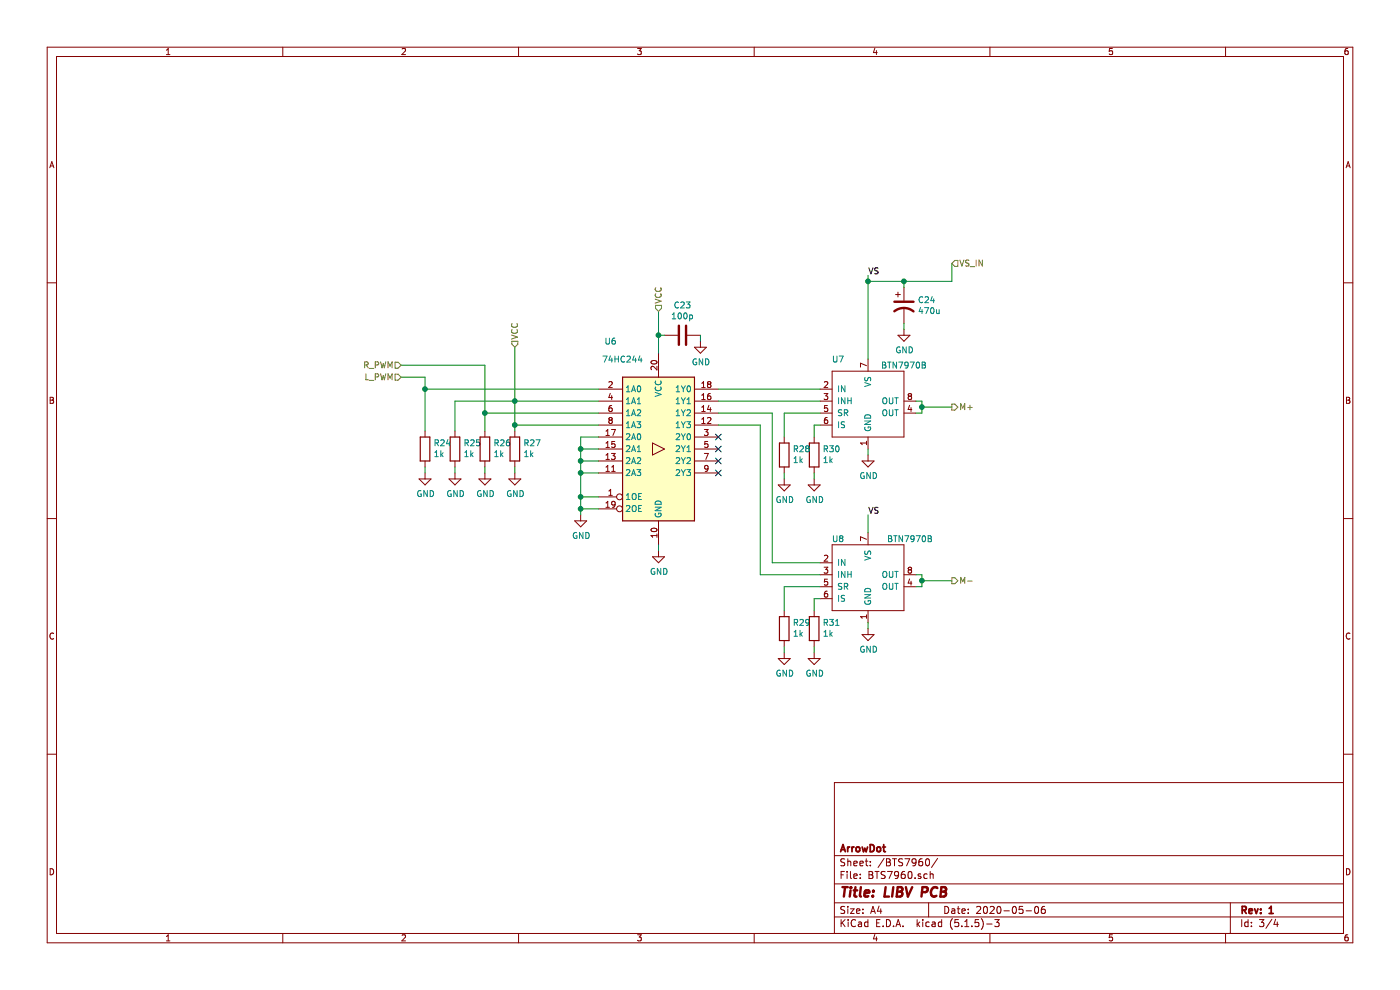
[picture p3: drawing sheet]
EESchema Schematic File Version 4
EELAYER 30 0
EELAYER END
$Descr A4 11693 8268
encoding utf-8
Sheet 3 4
Title "LIBV PCB"
Date "2020-05-06"
Rev "1"
Comp "ArrowDot"
Comment1 ""
Comment2 ""
Comment3 ""
Comment4 ""
$EndDescr
$Comp
L 74xx:74HC244 U6
U 1 1
P 5500 3750
F 0 "U6" H 5100 4650 50  0000 C CNN
F 1 "74HC244" H 5200 4500 50  0000 C CNN
F 2 "Package_SO:SO-20_12.8x7.5mm_P1.27mm" H 5500 3750 50  0001 C CNN
F 3 "https://assets.nexperia.com/documents/data-sheet/74HC_HCT244.pdf" H 5500 3750 50  0001 C CNN
	1    5500 3750
	1    0    0    -1  
$EndComp
$Comp
L My_Symbol:BTN7970B U7
U 1 1
P 7250 3400
F 0 "U7" H 7000 3800 50  0000 C CNN
F 1 "BTN7970B" H 7550 3750 50  0000 C CNN
F 2 "Package_TO_SOT_SMD:TO-263-7_TabPin8" H 7250 3400 50  0001 C CNN
F 3 "" H 7250 3400 50  0001 C CNN
	1    7250 3400
	1    0    0    -1  
$EndComp
Text HLabel 5500 2600 1    50   Input ~ 0
VCC
$Comp
L Device:C C23
U 1 1
P 5700 2800
F 0 "C23" V 5448 2800 50  0000 C CNN
F 1 "100p" V 5539 2800 50  0000 C CNN
F 2 "Capacitor_SMD:C_0603_1608Metric" H 5738 2650 50  0001 C CNN
F 3 "~" H 5700 2800 50  0001 C CNN
	1    5700 2800
	0    1    1    0   
$EndComp
$Comp
L power:GND #PWR0139
U 1 1
P 5850 2850
F 0 "#PWR0139" H 5850 2600 50  0001 C CNN
F 1 "GND" H 5855 2677 50  0000 C CNN
F 2 "" H 5850 2850 50  0001 C CNN
F 3 "" H 5850 2850 50  0001 C CNN
	1    5850 2850
	1    0    0    -1  
$EndComp
Wire Wire Line
	5500 2600 5500 2800
Wire Wire Line
	5550 2800 5500 2800
Connection ~ 5500 2800
Wire Wire Line
	5500 2800 5500 2950
Wire Wire Line
	5850 2800 5850 2850
$Comp
L power:GND #PWR0140
U 1 1
P 4850 4300
F 0 "#PWR0140" H 4850 4050 50  0001 C CNN
F 1 "GND" H 4855 4127 50  0000 C CNN
F 2 "" H 4850 4300 50  0001 C CNN
F 3 "" H 4850 4300 50  0001 C CNN
	1    4850 4300
	1    0    0    -1  
$EndComp
Wire Wire Line
	5000 3650 4850 3650
Wire Wire Line
	4850 3650 4850 3750
Wire Wire Line
	5000 4150 4850 4150
Connection ~ 4850 4150
Wire Wire Line
	4850 4150 4850 4250
Wire Wire Line
	5000 4250 4850 4250
Connection ~ 4850 4250
Wire Wire Line
	4850 4250 4850 4300
Wire Wire Line
	5000 3950 4850 3950
Connection ~ 4850 3950
Wire Wire Line
	4850 3950 4850 4150
Wire Wire Line
	5000 3850 4850 3850
Connection ~ 4850 3850
Wire Wire Line
	4850 3850 4850 3950
Wire Wire Line
	4850 3750 5000 3750
Connection ~ 4850 3750
Wire Wire Line
	4850 3750 4850 3850
NoConn ~ 6000 3950
NoConn ~ 6000 3850
NoConn ~ 6000 3750
NoConn ~ 6000 3650
$Comp
L power:GND #PWR0141
U 1 1
P 5500 4600
F 0 "#PWR0141" H 5500 4350 50  0001 C CNN
F 1 "GND" H 5505 4427 50  0000 C CNN
F 2 "" H 5500 4600 50  0001 C CNN
F 3 "" H 5500 4600 50  0001 C CNN
	1    5500 4600
	1    0    0    -1  
$EndComp
Wire Wire Line
	5500 4600 5500 4550
$Comp
L Device:R R25
U 1 1
P 3800 3750
F 0 "R25" H 3730 3704 50  0000 R CNN
F 1 "1k" H 3730 3795 50  0000 R CNN
F 2 "Resistor_SMD:R_0603_1608Metric" V 3730 3750 50  0001 C CNN
F 3 "~" H 3800 3750 50  0001 C CNN
	1    3800 3750
	-1   0    0    1   
$EndComp
$Comp
L Device:R R26
U 1 1
P 4050 3750
F 0 "R26" H 3980 3704 50  0000 R CNN
F 1 "1k" H 3980 3795 50  0000 R CNN
F 2 "Resistor_SMD:R_0603_1608Metric" V 3980 3750 50  0001 C CNN
F 3 "~" H 4050 3750 50  0001 C CNN
	1    4050 3750
	-1   0    0    1   
$EndComp
$Comp
L Device:R R27
U 1 1
P 4300 3750
F 0 "R27" H 4230 3704 50  0000 R CNN
F 1 "1k" H 4230 3795 50  0000 R CNN
F 2 "Resistor_SMD:R_0603_1608Metric" V 4230 3750 50  0001 C CNN
F 3 "~" H 4300 3750 50  0001 C CNN
	1    4300 3750
	-1   0    0    1   
$EndComp
$Comp
L Device:R R24
U 1 1
P 3550 3750
F 0 "R24" H 3480 3704 50  0000 R CNN
F 1 "1k" H 3480 3795 50  0000 R CNN
F 2 "Resistor_SMD:R_0603_1608Metric" V 3480 3750 50  0001 C CNN
F 3 "~" H 3550 3750 50  0001 C CNN
	1    3550 3750
	-1   0    0    1   
$EndComp
Wire Wire Line
	5000 3550 4300 3550
Wire Wire Line
	4300 3550 4300 3600
Wire Wire Line
	4050 3600 4050 3450
Wire Wire Line
	4050 3450 5000 3450
Wire Wire Line
	5000 3350 4300 3350
Wire Wire Line
	3800 3350 3800 3600
Wire Wire Line
	5000 3250 3550 3250
Wire Wire Line
	3550 3250 3550 3600
$Comp
L power:GND #PWR0142
U 1 1
P 4300 3950
F 0 "#PWR0142" H 4300 3700 50  0001 C CNN
F 1 "GND" H 4305 3777 50  0000 C CNN
F 2 "" H 4300 3950 50  0001 C CNN
F 3 "" H 4300 3950 50  0001 C CNN
	1    4300 3950
	1    0    0    -1  
$EndComp
$Comp
L power:GND #PWR0143
U 1 1
P 4050 3950
F 0 "#PWR0143" H 4050 3700 50  0001 C CNN
F 1 "GND" H 4055 3777 50  0000 C CNN
F 2 "" H 4050 3950 50  0001 C CNN
F 3 "" H 4050 3950 50  0001 C CNN
	1    4050 3950
	1    0    0    -1  
$EndComp
$Comp
L power:GND #PWR0144
U 1 1
P 3800 3950
F 0 "#PWR0144" H 3800 3700 50  0001 C CNN
F 1 "GND" H 3805 3777 50  0000 C CNN
F 2 "" H 3800 3950 50  0001 C CNN
F 3 "" H 3800 3950 50  0001 C CNN
	1    3800 3950
	1    0    0    -1  
$EndComp
$Comp
L power:GND #PWR0145
U 1 1
P 3550 3950
F 0 "#PWR0145" H 3550 3700 50  0001 C CNN
F 1 "GND" H 3555 3777 50  0000 C CNN
F 2 "" H 3550 3950 50  0001 C CNN
F 3 "" H 3550 3950 50  0001 C CNN
	1    3550 3950
	1    0    0    -1  
$EndComp
Wire Wire Line
	3550 3900 3550 3950
Wire Wire Line
	3800 3900 3800 3950
Wire Wire Line
	4050 3900 4050 3950
Wire Wire Line
	4300 3900 4300 3950
Wire Wire Line
	3550 3250 3550 3150
Connection ~ 3550 3250
$Comp
L Device:R R30
U 1 1
P 6800 3800
F 0 "R30" H 6730 3754 50  0000 R CNN
F 1 "1k" H 6730 3845 50  0000 R CNN
F 2 "Resistor_SMD:R_0603_1608Metric" V 6730 3800 50  0001 C CNN
F 3 "~" H 6800 3800 50  0001 C CNN
	1    6800 3800
	-1   0    0    1   
$EndComp
$Comp
L Device:R R28
U 1 1
P 6550 3800
F 0 "R28" H 6480 3754 50  0000 R CNN
F 1 "1k" H 6480 3845 50  0000 R CNN
F 2 "Resistor_SMD:R_0603_1608Metric" V 6480 3800 50  0001 C CNN
F 3 "~" H 6550 3800 50  0001 C CNN
	1    6550 3800
	-1   0    0    1   
$EndComp
Wire Wire Line
	6800 3650 6800 3550
Wire Wire Line
	6800 3550 6850 3550
Wire Wire Line
	6850 3450 6550 3450
Wire Wire Line
	6550 3450 6550 3650
$Comp
L power:GND #PWR0146
U 1 1
P 6550 4000
F 0 "#PWR0146" H 6550 3750 50  0001 C CNN
F 1 "GND" H 6555 3827 50  0000 C CNN
F 2 "" H 6550 4000 50  0001 C CNN
F 3 "" H 6550 4000 50  0001 C CNN
	1    6550 4000
	1    0    0    -1  
$EndComp
$Comp
L power:GND #PWR0147
U 1 1
P 6800 4000
F 0 "#PWR0147" H 6800 3750 50  0001 C CNN
F 1 "GND" H 6805 3827 50  0000 C CNN
F 2 "" H 6800 4000 50  0001 C CNN
F 3 "" H 6800 4000 50  0001 C CNN
	1    6800 4000
	1    0    0    -1  
$EndComp
Wire Wire Line
	6800 4000 6800 3950
Wire Wire Line
	6550 4000 6550 3950
Wire Wire Line
	6000 3250 6850 3250
Wire Wire Line
	6000 3350 6850 3350
$Comp
L My_Symbol:BTN7970B U8
U 1 1
P 7250 4850
F 0 "U8" H 7000 5200 50  0000 C CNN
F 1 "BTN7970B" H 7600 5200 50  0000 C CNN
F 2 "Package_TO_SOT_SMD:TO-263-7_TabPin8" H 7250 4850 50  0001 C CNN
F 3 "" H 7250 4850 50  0001 C CNN
	1    7250 4850
	1    0    0    -1  
$EndComp
$Comp
L Device:R R31
U 1 1
P 6800 5250
F 0 "R31" H 6730 5204 50  0000 R CNN
F 1 "1k" H 6730 5295 50  0000 R CNN
F 2 "Resistor_SMD:R_0603_1608Metric" V 6730 5250 50  0001 C CNN
F 3 "~" H 6800 5250 50  0001 C CNN
	1    6800 5250
	-1   0    0    1   
$EndComp
$Comp
L Device:R R29
U 1 1
P 6550 5250
F 0 "R29" H 6480 5204 50  0000 R CNN
F 1 "1k" H 6480 5295 50  0000 R CNN
F 2 "Resistor_SMD:R_0603_1608Metric" V 6480 5250 50  0001 C CNN
F 3 "~" H 6550 5250 50  0001 C CNN
	1    6550 5250
	-1   0    0    1   
$EndComp
$Comp
L power:GND #PWR0148
U 1 1
P 6550 5450
F 0 "#PWR0148" H 6550 5200 50  0001 C CNN
F 1 "GND" H 6555 5277 50  0000 C CNN
F 2 "" H 6550 5450 50  0001 C CNN
F 3 "" H 6550 5450 50  0001 C CNN
	1    6550 5450
	1    0    0    -1  
$EndComp
$Comp
L power:GND #PWR0149
U 1 1
P 6800 5450
F 0 "#PWR0149" H 6800 5200 50  0001 C CNN
F 1 "GND" H 6805 5277 50  0000 C CNN
F 2 "" H 6800 5450 50  0001 C CNN
F 3 "" H 6800 5450 50  0001 C CNN
	1    6800 5450
	1    0    0    -1  
$EndComp
Wire Wire Line
	6550 5450 6550 5400
Wire Wire Line
	6800 5450 6800 5400
Wire Wire Line
	6800 5100 6800 5000
Wire Wire Line
	6800 5000 6850 5000
Wire Wire Line
	6850 4900 6550 4900
Wire Wire Line
	6550 4900 6550 5100
Wire Wire Line
	6000 3450 6450 3450
Wire Wire Line
	6450 3450 6450 4700
Wire Wire Line
	6450 4700 6850 4700
Wire Wire Line
	6000 3550 6350 3550
Wire Wire Line
	6350 3550 6350 4800
Wire Wire Line
	6350 4800 6850 4800
$Comp
L power:GND #PWR0150
U 1 1
P 7250 3800
F 0 "#PWR0150" H 7250 3550 50  0001 C CNN
F 1 "GND" H 7255 3627 50  0000 C CNN
F 2 "" H 7250 3800 50  0001 C CNN
F 3 "" H 7250 3800 50  0001 C CNN
	1    7250 3800
	1    0    0    -1  
$EndComp
Wire Wire Line
	7250 3800 7250 3750
$Comp
L power:GND #PWR0151
U 1 1
P 7250 5250
F 0 "#PWR0151" H 7250 5000 50  0001 C CNN
F 1 "GND" H 7255 5077 50  0000 C CNN
F 2 "" H 7250 5250 50  0001 C CNN
F 3 "" H 7250 5250 50  0001 C CNN
	1    7250 5250
	1    0    0    -1  
$EndComp
Wire Wire Line
	7250 5250 7250 5200
Wire Wire Line
	7650 4900 7700 4900
Wire Wire Line
	7700 4900 7700 4850
Wire Wire Line
	7700 4800 7650 4800
Wire Wire Line
	7650 3350 7700 3350
Wire Wire Line
	7700 3350 7700 3400
Wire Wire Line
	7700 3450 7650 3450
$Comp
L Device:CP1 C24
U 1 1
P 7550 2550
F 0 "C24" H 7665 2596 50  0000 L CNN
F 1 "470u" H 7665 2505 50  0000 L CNN
F 2 "Capacitor_SMD:CP_Elec_10x10.5" H 7550 2550 50  0001 C CNN
F 3 "~" H 7550 2550 50  0001 C CNN
	1    7550 2550
	1    0    0    -1  
$EndComp
$Comp
L power:GND #PWR0152
U 1 1
P 7550 2750
F 0 "#PWR0152" H 7550 2500 50  0001 C CNN
F 1 "GND" H 7555 2577 50  0000 C CNN
F 2 "" H 7550 2750 50  0001 C CNN
F 3 "" H 7550 2750 50  0001 C CNN
	1    7550 2750
	1    0    0    -1  
$EndComp
Wire Wire Line
	7550 2750 7550 2700
Wire Wire Line
	7250 3000 7250 2350
Wire Wire Line
	7250 2350 7550 2350
Wire Wire Line
	7550 2400 7550 2350
Connection ~ 7550 2350
Wire Wire Line
	7550 2350 7950 2350
Text Label 7250 2300 0    50   ~ 0
VS
Wire Wire Line
	7250 2300 7250 2350
Connection ~ 7250 2350
Text Label 7250 4300 0    50   ~ 0
VS
Wire Wire Line
	7250 4300 7250 4450
Text HLabel 7950 2200 2    50   Input ~ 0
VS_IN
Wire Wire Line
	7950 2200 7950 2350
Text HLabel 7950 3400 2    50   Output ~ 0
M+
Text HLabel 7950 4850 2    50   Output ~ 0
M-
Wire Wire Line
	7950 4850 7700 4850
Connection ~ 7700 4850
Wire Wire Line
	7700 4850 7700 4800
Wire Wire Line
	7700 3400 7950 3400
Connection ~ 7700 3400
Wire Wire Line
	7700 3400 7700 3450
Text HLabel 4300 2900 1    50   Input ~ 0
VCC
Wire Wire Line
	4300 3550 4300 3350
Connection ~ 4300 3550
Connection ~ 4300 3350
Wire Wire Line
	4300 3350 3800 3350
Wire Wire Line
	4300 3350 4300 2900
Connection ~ 4050 3450
Text HLabel 3350 3050 0    50   Input ~ 0
R_PWM
Text HLabel 3350 3150 0    50   Input ~ 0
L_PWM
Wire Wire Line
	3350 3150 3550 3150
Wire Wire Line
	3350 3050 4050 3050
Wire Wire Line
	4050 3050 4050 3450
$EndSCHEMATC
